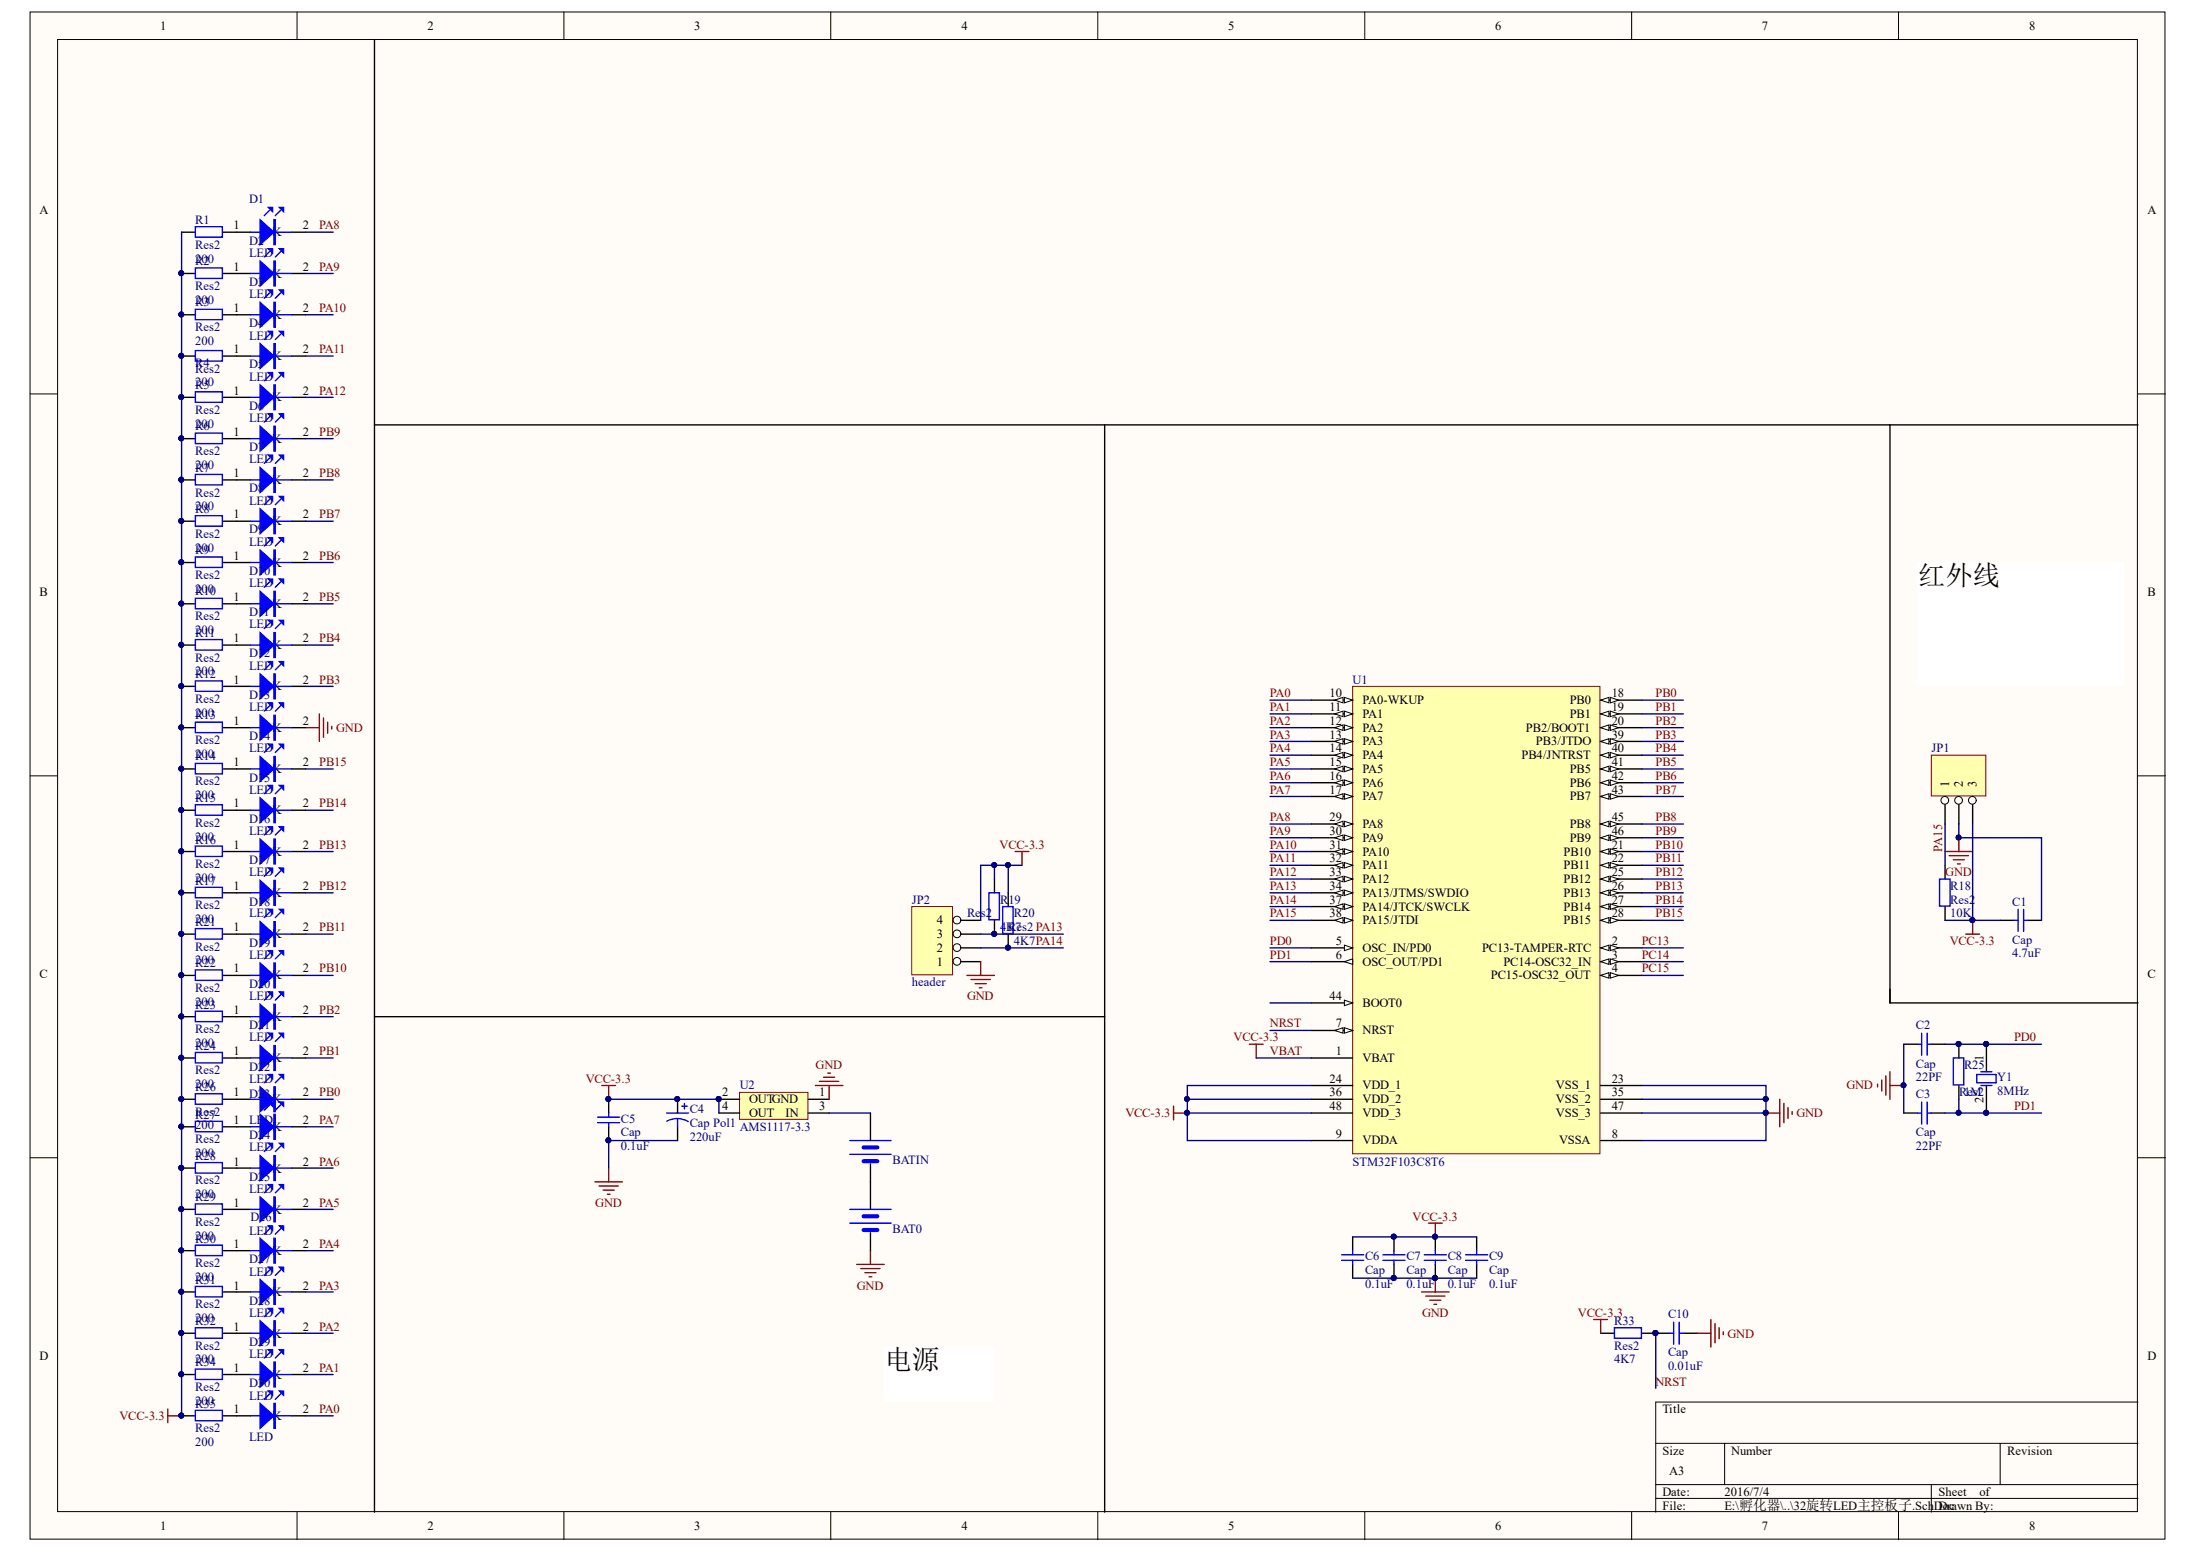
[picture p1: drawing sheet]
# Altium project 32旋转LED主控板子.PrjPcb
1 sheet, 82 parts. Net scope: global (net labels, ports and power ports of the same name join across sheets).
Board file: 32旋转LED主控板子.PcbDoc

## Sheet 32旋转LED主控板子.SchDoc
size A3

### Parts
BAT0  BATT  [BATM]  (value not drawn)
BATIN  BATT  [BATM]  (value not drawn)
C1  Cap  value 4.7uF  [0805_C]
C2  Cap  value 22PF  [0805_C]
C3  Cap  value 22PF  [0805_C]
C4  Cap Pol1  value 220uF  [10UF]
C5  Cap  value 0.1uF  [0805_C]
C6  Cap  value 0.1uF  [0805_C]
C7  Cap  value 0.1uF  [0805_C]
C8  Cap  value 0.1uF  [0805_C]
C9  Cap  value 0.1uF  [0805_C]
C10  Cap  value 0.01uF  [0805_C]
D1  LED  [0805_LED]
D2  LED  [0805_LED]
D3  LED  [0805_LED]
D4  LED  [0805_LED]
D5  LED  [0805_LED]
D6  LED  [0805_LED]
D7  LED  [0805_LED]
D8  LED  [0805_LED]
D9  LED  [0805_LED]
D10  LED  [0805_LED]
D11  LED  [0805_LED]
D12  LED  [0805_LED]
D13  LED  [0805_LED]
D14  LED  [0805_LED]
D15  LED  [0805_LED]
D16  LED  [0805_LED]
D17  LED  [0805_LED]
D18  LED  [0805_LED]
D19  LED  [0805_LED]
D20  LED  [0805_LED]
D21  LED  [0805_LED]
D22  LED  [0805_LED]
D23  LED  [0805_LED]
D24  LED  [0805_LED]
D25  LED  [0805_LED]
D26  LED  [0805_LED]
D27  LED  [0805_LED]
D28  LED  [0805_LED]
D29  LED  [0805_LED]
D30  LED  [0805_LED]
JP1  header  [header3]  (value not drawn)
JP2  header  [header4]
R1  Res2  value 200  [0805_R]
R2  Res2  value 200  [0805_R]
R3  Res2  value 200  [0805_R]
R4  Res2  value 200  [0805_R]
R5  Res2  value 200  [0805_R]
R6  Res2  value 200  [0805_R]
R7  Res2  value 200  [0805_R]
R8  Res2  value 200  [0805_R]
R9  Res2  value 200  [0805_R]
R10  Res2  value 200  [0805_R]
R11  Res2  value 200  [0805_R]
R12  Res2  value 200  [0805_R]
R13  Res2  value 200  [0805_R]
R14  Res2  value 200  [0805_R]
R15  Res2  value 200  [0805_R]
R16  Res2  value 200  [0805_R]
R17  Res2  value 200  [0805_R]
R18  Res2  value 10K  [0805_R]
R19  Res2  value 4K7  [0805_R]
R20  Res2  value 4K7  [0805_R]
R21  Res2  value 200  [0805_R]
R22  Res2  value 200  [0805_R]
R23  Res2  value 200  [0805_R]
R24  Res2  value 200  [0805_R]
R25  Res2  value 1M  [0805_R]
R26  Res2  value 200  [0805_R]
R27  Res2  value 200  [0805_R]
R28  Res2  value 200  [0805_R]
R29  Res2  value 200  [0805_R]
R30  Res2  value 200  [0805_R]
R31  Res2  value 200  [0805_R]
R32  Res2  value 200  [0805_R]
R33  Res2  value 4K7  [0805_R]
R34  Res2  value 200  [0805_R]
R35  Res2  value 200  [0805_R]
U1  STM32F103C8T6  [LQFP48]
U2  AMS1117-3.3  [AMS1117]
Y1  8MHz  [XTAL_2]

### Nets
GND: BAT0.2(GND) C1.2 C2.1 C3.1 C4.2 C5.1 C6.1 C7.1 C8.1 C9.1 C10.2 D13.2(K) JP1.2 JP2.1 U1.8(VSSA) U1.23(VSS_1) U1.35(VSS_2) U1.47(VSS_3) U2.1(GND)
VBAT: C1.1 C4.1 C5.2 C6.2 C7.2 C8.2 C9.2 JP1.3 JP2.4 R1.2 R2.2 R3.2 R4.2 R5.2 R6.2 R7.2 R8.2 R9.2 R10.2 R11.2 R12.2 R13.2 R14.2 R15.2 R16.2 R17.2 R18.1 R19.2 R20.2 R21.2 R22.2 R23.2 R24.2 R26.2 R27.2 R28.2 R29.2 R30.2 R31.2 R32.2 R33.1 R34.2 R35.2 U1.1(VBAT) U1.9(VDDA) U1.24(VDD_1) U1.36(VDD_2) U1.48(VDD_3) U2.2(OUT) U2.4(OUT)  [also labelled VCC-3.3]
NRST: C10.1 R33.2 U1.7(NRST)
PA0: D30.2(K) U1.10(PA0-WKUP)
PA1: D29.2(K) U1.11(PA1)
PA2: D28.2(K) U1.12(PA2)
PA3: D27.2(K) U1.13(PA3)
PA4: D26.2(K) U1.14(PA4)
PA5: D25.2(K) U1.15(PA5)
PA6: D24.2(K) U1.16(PA6)
PA7: D23.2(K) U1.17(PA7)
PA8: D1.2(K) U1.29(PA8)
PA9: D2.2(K) U1.30(PA9)
PA10: D3.2(K) U1.31(PA10)
PA11: D4.2(K) U1.32(PA11)
PA12: D5.2(K) U1.33(PA12)
PA13: JP2.3 R19.1 U1.34(PA13/JTMS/SWDIO)
PA14: JP2.2 R20.1 U1.37(PA14/JTCK/SWCLK)
PA15: JP1.1 R18.2 U1.38(PA15/JTDI)
PB0: D22.2(K) U1.18(PB0)
PB1: D21.2(K) U1.19(PB1)
PB2: D20.2(K) U1.20(PB2/BOOT1)
PB3: D12.2(K) U1.39(PB3/JTDO)
PB4: D11.2(K) U1.40(PB4/JNTRST)
PB5: D10.2(K) U1.41(PB5)
PB6: D9.2(K) U1.42(PB6)
PB7: D8.2(K) U1.43(PB7)
PB8: D7.2(K) U1.45(PB8)
PB9: D6.2(K) U1.46(PB9)
PB10: D19.2(K) U1.21(PB10)
PB11: D18.2(K) U1.22(PB11)
PB12: D17.2(K) U1.25(PB12)
PB13: D16.2(K) U1.26(PB13)
PB14: D15.2(K) U1.27(PB14)
PB15: D14.2(K) U1.28(PB15)
PC13: U1.2(PC13-TAMPER-RTC)
PC14: U1.3(PC14-OSC32_IN)
PC15: U1.4(PC15-OSC32_OUT)
PD0: C2.2 R25.2 U1.5(OSC_IN/PD0) Y1.1(OSC1)
PD1: C3.2 R25.1 U1.6(OSC_OUT/PD1) Y1.2(OSC2)
NetBAT0_1: BAT0.1(VCC) BATIN.2(GND)
NetBATIN_1: BATIN.1(VCC) U2.3(IN)
NetD1_1: D1.1(A) R1.1
NetD2_1: D2.1(A) R2.1
NetD3_1: D3.1(A) R3.1
NetD4_1: D4.1(A) R4.1
NetD5_1: D5.1(A) R5.1
NetD6_1: D6.1(A) R6.1
NetD7_1: D7.1(A) R7.1
NetD8_1: D8.1(A) R8.1
NetD9_1: D9.1(A) R9.1
NetD10_1: D10.1(A) R10.1
NetD11_1: D11.1(A) R11.1
NetD12_1: D12.1(A) R12.1
NetD13_1: D13.1(A) R13.1
NetD14_1: D14.1(A) R14.1
NetD15_1: D15.1(A) R15.1
NetD16_1: D16.1(A) R16.1
NetD17_1: D17.1(A) R17.1
NetD18_1: D18.1(A) R21.1
NetD19_1: D19.1(A) R22.1
NetD20_1: D20.1(A) R23.1
NetD21_1: D21.1(A) R24.1
NetD22_1: D22.1(A) R26.1
NetD23_1: D23.1(A) R27.1
NetD24_1: D24.1(A) R28.1
NetD25_1: D25.1(A) R29.1
NetD26_1: D26.1(A) R30.1
NetD27_1: D27.1(A) R31.1
NetD28_1: D28.1(A) R32.1
NetD29_1: D29.1(A) R34.1
NetD30_1: D30.1(A) R35.1

Not connected (* = marked no-connect by the designer): U1 44(BOOT0)

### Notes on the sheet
- 红外线
- 电源
